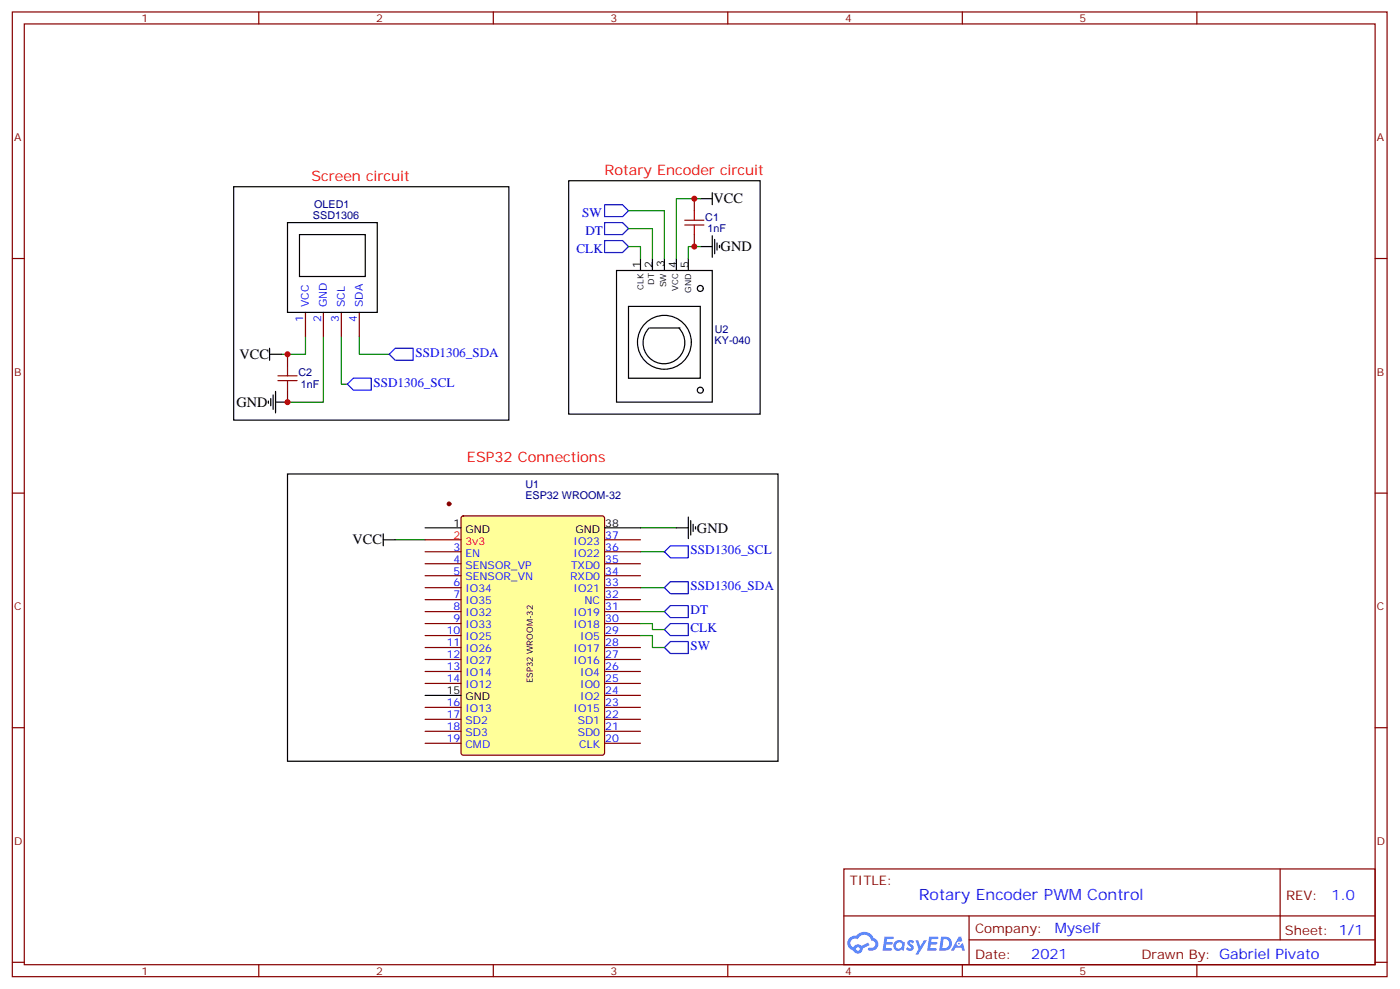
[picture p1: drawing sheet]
<svg xmlns="http://www.w3.org/2000/svg" width="413mm" height="292mm" viewBox="0 0 413 292" stroke-linecap="round" stroke-linejoin="round" font-family="sans-serif">
<g fill="none" stroke="#870000" stroke-width=".35">
<path d="M3.6 3.5h405.4v284.4h-405.4zM7.2 7.1h398.2v277.2h-398.2zM76.3 3.5v3.6M145.5 3.5v3.6M214.6 3.5v3.6M283.7 3.5v3.6M352.9 3.5v3.6M3.6 76.2h3.6M405.4 76.2h3.6M3.6 145.3h3.6M405.4 145.3h3.6M3.6 214.5h3.6"/>
<path d="M405.4 214.5h3.6M248.8 256.1h156.6v28.2h-156.6zM377.4 256.1v20.9M248.8 270h156.5M285.7 277h119.6M285.7 270v14.1M3.6 283.6h3.6M76.3 284.3v3.6M145.5 284.3v3.6M214.6 284.3v3.6M283.7 284.3v3.6M352.9 284.3v3.6"/>
<path d="M405.4 283.6h3.6"/>
</g>
<g fill="#5487ff">
<path d="M267.8 277.3a1.22 1.22 0 0 1 1.7 .3l-.4 .5a.47 .47 0 0 0-.3-.4 .47 .47 0 0 0-.5 .2l.2 .3a1.14 1.14 0 0 1 .7 1.7 1.14 1.14 0 0 1-1.9 0l-.2-.2 .5-.5 .7 .4a.29 .29 0 0 0 .4-.3 .29 .29 0 0 0-.3-.3 1.04 1.04 0 0 1-.6-1.7z"/>
<path d="M260.8 276h2.4l.3 .2-.1 .5-1.9 .1-.1 .8h1.5l.4 .4-.4 .4h-1.6l-.2 1.1h1.8l.1 .3-.1 .3-2.7 .1z"/>
<path d="M274 276h2.3l.3 .2-.1 .5-1.8 .1-.1 .8h1.5l.3 .4-.4 .4h-1.6l-.1 1.1h1.7l.2 .3-.2 .3-2.6 .1z"/>
<path d="M282.7 276.1h.7l.3 1.2-.6 .3a.69 .69 0 0 0-1 .3 .69 .69 0 0 0 .5 1 .69 .69 0 0 0 .8-.7l.5-.2 .6 2.2h-.8l-.2-.9h-1.8l-.5 .9h-.8z"/>
<path d="M269.9 277.1h.8l.6 1.8 1.1-1.8h.9l-2.6 4.2h-.8l.9-1.5z"/>
<path d="M277.5 276.1l-.6 4.1h1.3a2.11 2.11 0 0 0 2.5-2.1 2.11 2.11 0 0 0-2.5-2zM278.2 276.8a1.39 1.39 0 0 1 1.7 1.4 1.39 1.39 0 0 1-1.8 1.3h-.3z"/>
<path d="M263.8 277.7a1.54 1.54 0 0 0-.1 2.1 1.54 1.54 0 0 0 2.2 .2l.6 .2 .3-2.3-.2-.2-.4-.1a1.49 1.49 0 0 0-2.4 .1zM264.1 278.7a.94 .94 0 0 1 1.8 0 .94 .94 0 0 1-1.8 0z"/>
<path d="M250.5 276.4a2.18 2.18 0 0 0 1.1 3.7 1.44 1.44 0 0 0 1.6 1 1.44 1.44 0 0 0 1.2-1.5l2-1-.5-.8-1.9 1a1.47 1.47 0 0 0-2.4 .4 1.39 1.39 0 0 1-.7-1.9 1.39 1.39 0 0 1 2-.5 2.12 2.12 0 0 1 2.2-1.3 2.12 2.12 0 0 1 1.9 1.7 1.14 1.14 0 0 1 1.1 1.4 1.14 1.14 0 0 1-1.7 .8 .43 .43 0 0 0-.5 .3 .43 .43 0 0 0 .4 .5 1.98 1.98 0 0 0 2.5-1.2 1.98 1.98 0 0 0-1.2-2.5 3.1 3.1 0 0 0-5.3-.7l-.9 .1zM252.4 279.7a.55 .55 0 0 1 1.1 0 .55 .55 0 0 1-1.1 0z"/>
<circle cx="282.7" cy="278.1" r=".26"/>
</g>
<g fill="none" stroke="#000" stroke-width=".35">
<path d="M68.9 55h81.1v68.8h-81.1zM84.8 65.6h26.4v26.5h-26.4zM88.3 69.1h19.4v12.4h-19.4zM79.1 118.2v.7M79.5 104.4h3.5M79.5 102.7v3.5M79.8 117.5v2.1M80.5 116.4v4.2M81.2 118.5h3.6M81.2 115.4v6.3M84.8 139.7h144.6v84.7h-144.6zM113 159.1h3.5"/>
<path d="M113 157.3v3.6M199.4 155.6h3.6M203 152.4v6.3M203.7 153.5v4.2M204.4 154.5v2.1M205.1 155.2v.7"/>
</g>
<path d="M90.1 99.1v5.3h-7.1M95.4 99.1v19.4h-10.6M100.6 99.1v14.1h1.8M105.9 99.1v5.3h8.9M116.5 159.1h8.8M188.8 155.6h10.6M188.8 173.2h7.1M188.8 162.6h7.1" fill="none" stroke="#008700" stroke-width=".35"/>
<path d="M102.4 113.2l1.8-1.7h5.3v3.5h-5.3zM114.8 104.4l1.7-1.7h5.3v3.5h-5.3zM195.9 173.2l1.8-1.8h5.3v3.6h-5.3zM195.9 162.6l1.8-1.7h5.3v3.5h-5.3z" fill="none" stroke="#00f" stroke-width=".35"/>
<path d="M90.1 92.1v7M95.4 92.1v7M100.6 92.1v7M105.9 92.1v7" fill="none" stroke="#870000" stroke-width=".35"/>
<path d="M136.2 152.3l.4-.3h41l.6 .5 .1 69.4-.5 .6-41.2 .1-.6-.5-.1-69.3z" fill="#ff9" stroke="#870000" stroke-width=".35"/>
<circle cx="132.4" cy="148.5" r=".53" fill="#870000" stroke="#870000" stroke-width=".35"/>
<g fill="none" stroke="#000" stroke-width=".35">
<path d="M181.8 79.7h28.2v38.8h-28.2zM188.8 76.2v3.5M192.4 76.2v3.5M195.9 76.2v3.5M199.4 76.2v3.5M203 76.2v3.5M185.3 90.3h21.2v21.2h-21.2zM191.4 96.7a6.2 6.2 0 0 0 0 8.7 6.2 6.2 0 0 0 8.7 0 6.2 6.2 0 0 0 0-8.7M191.7 96.7h8.8M125.3 155.6h10.6M178.3 155.6h10.5M125.3 205h10.6"/>
<circle cx="195.9" cy="100.9" r="7.9"/>
</g>
<g fill="none" stroke="#870000" stroke-width=".35">
<path d="M125.3 159.1h10.6M178.3 159.1h10.5M125.3 162.6h10.6M125.3 166.2h10.6M125.3 169.7h10.6M125.3 173.2h10.6M125.3 176.7h10.6M178.3 162.6h10.5M178.3 166.2h10.5M178.3 169.7h10.5M178.3 173.2h10.5M178.3 176.7h10.5"/>
<path d="M125.3 180.3h10.6M125.3 183.8h10.6M125.3 187.3h10.6M125.3 190.9h10.6M125.3 194.4h10.6M125.3 197.9h10.6M178.3 180.3h10.5M178.3 183.8h10.5M178.3 187.3h10.5M178.3 190.9h10.5M178.3 194.4h10.5M178.3 197.9h10.5"/>
<path d="M125.3 201.4h10.6M125.3 208.5h10.6M125.3 212h10.6M125.3 215.5h10.6M125.3 219.1h10.6M178.3 201.4h10.5M178.3 208.5h10.5M178.3 212h10.5M178.3 215.5h10.5M178.3 219.1h10.5M178.3 205h10.5"/>
</g>
<g fill="#fff" stroke="#000" stroke-width=".35">
<circle cx="206.5" cy="85" r=".88"/>
<circle cx="206.5" cy="115" r=".88"/>
</g>
<path d="M167.7 53.3h56.4v68.8h-56.4zM206.5 58.6h3.5M210 56.8v3.5M206.5 72.7h3.5M210 69.5v6.3M210.7 70.6v4.2M211.4 71.6v2.1M212.1 72.3v.7" fill="none" stroke="#000" stroke-width=".35"/>
<path d="M206.5 58.6h-7.1v17.6M185.3 62.1h10.6v14.1M185.3 67.4h7.1v8.8M185.3 72.7h3.5v3.5M206.5 72.7h-3.5v3.5M188.8 183.8h3.6v1.8h3.5M188.8 187.3h3.6v3.6h3.5M188.8 180.3h7.1" fill="none" stroke="#008700" stroke-width=".35"/>
<path d="M178.3 65.6h5.3l1.7 1.8-1.7 1.7h-5.3zM178.3 70.9h5.3l1.7 1.8-1.7 1.7h-5.3zM178.3 60.3h5.3l1.7 1.8-1.7 1.8h-5.3zM195.9 180.3l1.8-1.8h5.3v3.5h-5.3zM195.9 185.6l1.8-1.8h5.3v3.5h-5.3zM195.9 190.9l1.8-1.8h5.3v3.5h-5.3z" fill="none" stroke="#00f" stroke-width=".35"/>
<path d="M201.9 66.3h5.6M201.9 64.9h5.6M204.7 62.1v2.8M204.7 66.3v2.8M82 112.2h5.6M82 110.8h5.6M84.8 107.9v2.9M84.8 112.2v2.8" fill="none" stroke="#a10000" stroke-width=".35"/>
<path d="M204.7 58.6v3.5M204.7 69.1v3.6M84.8 104.4v3.5M84.8 115v3.5" fill="none" stroke="#870000" stroke-width=".35"/>
<g fill="#c00">
<circle cx="204.7" cy="72.7" r=".88"/>
<circle cx="204.7" cy="58.6" r=".88"/>
<circle cx="84.8" cy="118.5" r=".88"/>
<circle cx="84.8" cy="104.4" r=".88"/>
</g>
<text font-size="4.6" fill="#00f" x="270.9" y="265.1">Rotary Encoder PWM Control</text>
<g font-size="4.2" fill="#f00">
<text x="91.8" y="53.3">Screen circuit</text>
<text x="178.3" y="51.5">Rotary Encoder circuit</text>
<text x="137.7" y="136.2">ESP32 Connections</text>
</g>
<g font-size="4.2">
<text x="210.4" y="60">VCC</text>
<text x="212.5" y="74.1">GND</text>
<text x="70.6" y="105.9">VCC</text>
<text x="69.7" y="120">GND</text>
<text x="103.9" y="160.5">VCC</text>
<text x="205.5" y="157">GND</text>
</g>
<g font-size="4.2" fill="#00f">
<text x="392.6" y="265.4">1.0</text>
<text x="311" y="274.9">Myself</text>
<text x="304.1" y="282.7">2021</text>
</g>
<g font-size="3.9" fill="#00f">
<text x="171.7" y="63.8">SW</text>
<text x="172.6" y="69.1">DT</text>
<text x="170" y="74.4">CLK</text>
<text x="122.5" y="105.2">SSD1306_SDA</text>
<text x="110.1" y="114">SSD1306_SCL</text>
<text x="203.6" y="163.4">SSD1306_SCL</text>
<text x="203.6" y="174">SSD1306_SDA</text>
<text x="203.6" y="181">DT</text>
<text x="203.6" y="191.6">SW</text>
<text x="203.6" y="186.3">CLK</text>
</g>
<g font-size="3.9" fill="#800">
<text x="250.6" y="260.7">TITLE:</text>
<text x="379.2" y="265.4">REV:</text>
<text x="287.5" y="274.9">Company:</text>
<text x="378.9" y="275.5">Sheet: 1/1</text>
<text x="287.5" y="282.6">Date:</text>
<text x="336.5" y="282.7">Drawn By: Gabriel Pivato</text>
</g>
<g font-size="3.2" fill="#800">
<text x="41.7" y="6.5">1</text>
<text x="110.9" y="6.5">2</text>
<text x="180" y="6.5">3</text>
<text x="249.2" y="6.5">4</text>
<text x="318.3" y="6.5">5</text>
<text x="4.2" y="41.6">A</text>
<text x="406" y="41.6">A</text>
<text x="4.2" y="110.8">B</text>
<text x="406" y="110.8">B</text>
<text x="4.2" y="179.9">C</text>
<text x="406" y="179.9">C</text>
<text x="4.2" y="249.1">D</text>
<text x="406" y="249.1">D</text>
<text x="41.7" y="287.3">1</text>
<text x="110.9" y="287.3">2</text>
<text x="180" y="287.3">3</text>
<text x="249.2" y="287.3">4</text>
<text x="318.3" y="287.3">5</text>
</g>
<g font-size="3.2" fill="#000080">
<text x="92.3" y="64.6">SSD1306</text>
<text x="92.6" y="61.4">OLED1</text>
<text x="207.9" y="65">C1</text>
<text x="208.6" y="68.5">1nF</text>
<text x="210.7" y="101.4">KY-040</text>
<text x="210.7" y="98.1">U2</text>
<text x="88" y="110.9">C2</text>
<text x="88.7" y="114.4">1nF</text>
<text x="154.9" y="143.7">U1</text>
<text x="154.9" y="146.9">ESP32 WROOM-32</text>
</g>
<g font-size="3.2">
<text x="188.8" y="79" transform="rotate(-90 188.8 79)">1</text>
<text x="192.4" y="79" transform="rotate(-90 192.4 79)">2</text>
<text x="195.9" y="78.7" transform="rotate(-90 195.9 78.7)">3</text>
<text x="199.4" y="79" transform="rotate(-90 199.4 79)">4</text>
<text x="203" y="79" transform="rotate(-90 203 79)">5</text>
<text x="133.7" y="155.2">1</text>
<text x="178.4" y="155.2">38</text>
<text x="137.2" y="157">GND</text>
<text x="169.7" y="157">GND</text>
<text x="131.7" y="204.6">15</text>
<text x="137.2" y="206.4">GND</text>
</g>
<g font-size="3.2" fill="#00f">
<text x="89.4" y="95" transform="rotate(-90 89.4 95)">1</text>
<text x="91.1" y="90.5" transform="rotate(-90 91.1 90.5)">VCC</text>
<text x="94.7" y="95" transform="rotate(-90 94.7 95)">2</text>
<text x="96.4" y="90.5" transform="rotate(-90 96.4 90.5)">GND</text>
<text x="100" y="95" transform="rotate(-90 100 95)">3</text>
<text x="101.7" y="90.5" transform="rotate(-90 101.7 90.5)">SCL</text>
<text x="105.2" y="95" transform="rotate(-90 105.2 95)">4</text>
<text x="107" y="90.5" transform="rotate(-90 107 90.5)">SDA</text>
<text x="169.1" y="160.5">IO23</text>
<text x="178.4" y="158.7">37</text>
<text x="133.7" y="162.3">3</text>
<text x="133.7" y="165.8">4</text>
<text x="137.2" y="164">EN</text>
<text x="137.2" y="167.6">SENSOR_VP</text>
<text x="168.4" y="167.6">TXD0</text>
<text x="169.1" y="164">IO22</text>
<text x="178.4" y="165.8">35</text>
<text x="178.4" y="162.3">36</text>
<text x="133.7" y="169.3">5</text>
<text x="133.7" y="172.9">6</text>
<text x="137.2" y="171.1">SENSOR_VN</text>
<text x="168.1" y="171.1">RXD0</text>
<text x="178.4" y="172.9">33</text>
<text x="178.4" y="169.3">34</text>
<text x="133.7" y="176.4">7</text>
<text x="133.7" y="179.9">8</text>
<text x="137.2" y="174.6">IO34</text>
<text x="137.2" y="178.2">IO35</text>
<text x="169.1" y="174.6">IO21</text>
<text x="172.4" y="178.2">NC</text>
<text x="178.4" y="179.9">31</text>
<text x="178.4" y="176.4">32</text>
<text x="133.7" y="183.4">9</text>
<text x="137.2" y="181.7">IO32</text>
<text x="137.2" y="185.2">IO33</text>
<text x="169.1" y="185.2">IO18</text>
<text x="169.1" y="181.7">IO19</text>
<text x="178.4" y="183.4">30</text>
<text x="131.7" y="187">10</text>
<text x="131.7" y="190.5">11</text>
<text x="137.2" y="188.7">IO25</text>
<text x="171.1" y="188.7">IO5</text>
<text x="178.4" y="190.5">28</text>
<text x="178.4" y="187">29</text>
<text x="131.7" y="194">12</text>
<text x="131.7" y="197.6">13</text>
<text x="137.2" y="192.3">IO26</text>
<text x="137.2" y="195.8">IO27</text>
<text x="169.1" y="195.8">IO16</text>
<text x="169.1" y="192.3">IO17</text>
<text x="178.4" y="197.6">26</text>
<text x="178.4" y="194">27</text>
<text x="131.7" y="201.1">14</text>
<text x="137.2" y="199.3">IO14</text>
<text x="137.2" y="202.8">IO12</text>
<text x="171.1" y="202.8">IO0</text>
<text x="171.1" y="199.3">IO4</text>
<text x="178.4" y="201.1">25</text>
<text x="131.7" y="208.1">16</text>
<text x="137.2" y="209.9">IO13</text>
<text x="169.1" y="209.9">IO15</text>
<text x="171.1" y="206.4">IO2</text>
<text x="178.4" y="208.1">23</text>
<text x="178.4" y="204.6">24</text>
<text x="131.7" y="211.7">17</text>
<text x="131.7" y="215.2">18</text>
<text x="137.2" y="213.4">SD2</text>
<text x="170.3" y="213.4">SD1</text>
<text x="178.4" y="215.2">21</text>
<text x="178.4" y="211.7">22</text>
<text x="131.7" y="218.7">19</text>
<text x="137.2" y="217">SD3</text>
<text x="137.2" y="220.5">CMD</text>
<text x="170.3" y="217">SD0</text>
<text x="170.8" y="220.5">CLK</text>
<text x="178.4" y="218.7">20</text>
</g>
<g font-size="3.2" fill="#f00">
<text x="133.7" y="158.7">2</text>
<text x="137.2" y="160.5">3v3</text>
</g>
<g font-size="2.5">
<text x="192.9" y="84" transform="rotate(-90 192.9 84)">DT</text>
<text x="189.7" y="85.4" transform="rotate(-90 189.7 85.4)">CLK</text>
<text x="196.4" y="84.7" transform="rotate(-90 196.4 84.7)">SW</text>
<text x="199.9" y="85.7" transform="rotate(-90 199.9 85.7)">VCC</text>
<text x="203.8" y="86.3" transform="rotate(-90 203.8 86.3)">GND</text>
<text x="157.1" y="201.4" transform="rotate(-90 157.1 201.4)">ESP32 WROOM-32</text>
</g>
</svg>
